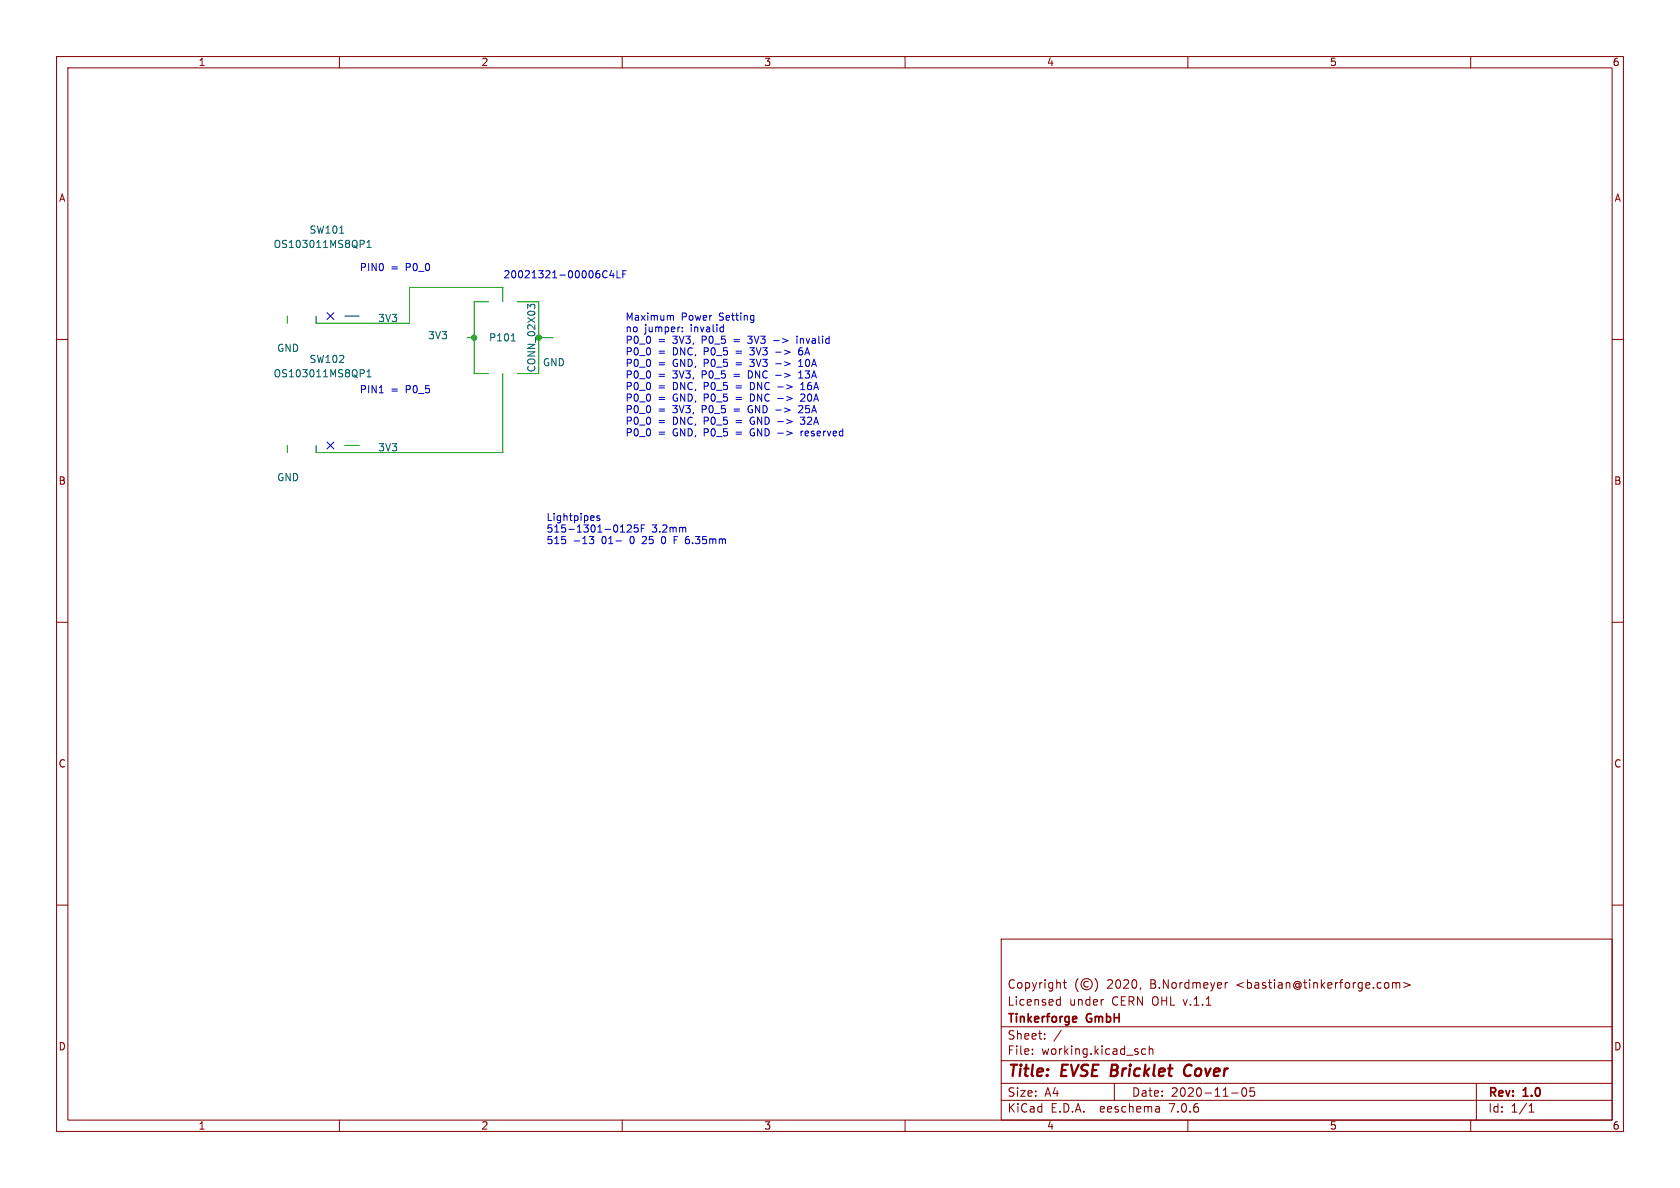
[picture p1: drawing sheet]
(kicad_sch (version 20230121) (generator eeschema)

 (paper "A4")

 (title_block
  (title "EVSE Bricklet Cover")
  (date "2020-11-05")
  (rev "1.0")
  (company "Tinkerforge GmbH")
  (comment 1 "Licensed under CERN OHL v.1.1")
  (comment 2 "Copyright (©) 2020, B.Nordmeyer <bastian@tinkerforge.com>"))

 (lib_symbols)

 (junction (at 83.82 59.69) (diameter 0) (color 0 0 0 0))
 (junction (at 95.25 59.69) (diameter 0) (color 0 0 0 0))

 (no_connect (at 58.42 55.88))
 (no_connect (at 58.42 78.74))

 (wire (pts (xy 95.25 59.69) (xy 95.25 66.04)) (stroke (width 0) (type default)))
 (wire (pts (xy 95.25 53.34) (xy 91.44 53.34)) (stroke (width 0) (type default)))
 (wire (pts (xy 82.55 59.69) (xy 83.82 59.69)) (stroke (width 0) (type default)))
 (wire (pts (xy 50.8 57.15) (xy 50.8 55.88)) (stroke (width 0) (type default)))
 (wire (pts (xy 86.36 66.04) (xy 83.82 66.04)) (stroke (width 0) (type default)))
 (wire (pts (xy 83.82 53.34) (xy 86.36 53.34)) (stroke (width 0) (type default)))
 (wire (pts (xy 55.88 80.01) (xy 88.9 80.01)) (stroke (width 0) (type default)))
 (wire (pts (xy 55.88 57.15) (xy 72.39 57.15)) (stroke (width 0) (type default)))
 (wire (pts (xy 83.82 59.69) (xy 83.82 53.34)) (stroke (width 0) (type default)))
 (wire (pts (xy 72.39 50.8) (xy 88.9 50.8)) (stroke (width 0) (type default)))
 (wire (pts (xy 95.25 59.69) (xy 97.79 59.69)) (stroke (width 0) (type default)))
 (wire (pts (xy 88.9 50.8) (xy 88.9 53.34)) (stroke (width 0) (type default)))
 (wire (pts (xy 83.82 66.04) (xy 83.82 59.69)) (stroke (width 0) (type default)))
 (wire (pts (xy 91.44 66.04) (xy 95.25 66.04)) (stroke (width 0) (type default)))
 (wire (pts (xy 88.9 66.04) (xy 88.9 80.01)) (stroke (width 0) (type default)))
 (wire (pts (xy 55.88 78.74) (xy 55.88 80.01)) (stroke (width 0) (type default)))
 (wire (pts (xy 50.8 78.74) (xy 50.8 80.01)) (stroke (width 0) (type default)))
 (wire (pts (xy 60.96 55.88) (xy 63.5 55.88)) (stroke (width 0) (type default)))
 (wire (pts (xy 72.39 57.15) (xy 72.39 50.8)) (stroke (width 0) (type default)))
 (wire (pts (xy 55.88 55.88) (xy 55.88 57.15)) (stroke (width 0) (type default)))
 (wire (pts (xy 60.96 78.74) (xy 63.5 78.74)) (stroke (width 0) (type default)))
 (wire (pts (xy 95.25 59.69) (xy 95.25 53.34)) (stroke (width 0) (type default)))

 (text "PIN1 = P0_5" (at 63.5 69.85 0) (effects (font (size 1.27 1.27)) (justify left bottom)))
 (text "PIN0 = P0_0" (at 63.5 48.26 0) (effects (font (size 1.27 1.27)) (justify left bottom)))
 (text "20021321-00006C4LF" (at 88.9 49.53 0) (effects (font (size 1.27 1.27)) (justify left bottom)))
 (text "Lightpipes \n515-1301-0125F 3.2mm\n515 -13 01- 0 25 0 F 6.35mm" (at 96.52 96.52 0) (effects (font (size 1.27 1.27)) (justify left bottom)))
 (text "Maximum Power Setting\nno jumper: invalid\nP0_0 = 3V3, P0_5 = 3V3 -> invalid\nP0_0 = DNC, P0_5 = 3V3 -> 6A\nP0_0 = GND, P0_5 = 3V3 -> 10A\nP0_0 = 3V3, P0_5 = DNC -> 13A\nP0_0 = DNC, P0_5 = DNC -> 16A\nP0_0 = GND, P0_5 = DNC -> 20A\nP0_0 = 3V3, P0_5 = GND -> 25A\nP0_0 = DNC, P0_5 = GND -> 32A\nP0_0 = GND, P0_5 = GND -> reserved" (at 110.49 77.47 0) (effects (font (size 1.27 1.27)) (justify left bottom)))

 (symbol (lib_id "tinkerforge:CONN_02X03") (at 88.9 59.69 90) (unit 1) (in_bom yes) (on_board yes) (dnp no)
  (property "Reference" "P101" (at 88.9 59.69 90) (effects (font (size 1.27 1.27))))
  (property "Value" "CONN_02X03" (at 93.98 59.69 0) (effects (font (size 1.27 1.27))))
  (property "Footprint" "kicad-libraries:Pin_Header_Straight_Female_2x03_127" (at 119.38 59.69 0) (effects (font (size 1.27 1.27)) hide))
  (property "Datasheet" "" (at 119.38 59.69 0) (effects (font (size 1.27 1.27)))))

 (symbol (lib_id "tinkerforge:OS103011MS8QP1") (at 55.88 49.53 0) (unit 1) (in_bom yes) (on_board yes) (dnp no)
  (property "Reference" "SW101" (at 54.61 40.64 0) (effects (font (size 1.27 1.27)) (justify left)))
  (property "Value" "OS103011MS8QP1" (at 48.26 43.18 0) (effects (font (size 1.27 1.27)) (justify left)))
  (property "Footprint" "kicad-libraries:OS103011MS8QP1" (at 55.88 48.26 0) (effects (font (size 1.27 1.27)) hide))
  (property "Datasheet" "" (at 55.88 48.26 0) (effects (font (size 1.27 1.27)) hide)))

 (symbol (lib_id "tinkerforge:OS103011MS8QP1") (at 55.88 72.39 0) (unit 1) (in_bom yes) (on_board yes) (dnp no)
  (property "Reference" "SW102" (at 54.61 63.5 0) (effects (font (size 1.27 1.27)) (justify left)))
  (property "Value" "OS103011MS8QP1" (at 48.26 66.04 0) (effects (font (size 1.27 1.27)) (justify left)))
  (property "Footprint" "kicad-libraries:OS103011MS8QP1" (at 55.88 71.12 0) (effects (font (size 1.27 1.27)) hide))
  (property "Datasheet" "" (at 55.88 71.12 0) (effects (font (size 1.27 1.27)) hide)))

 (symbol (lib_id "tinkerforge:3V3") (at 82.55 59.69 90) (unit 1) (in_bom yes) (on_board yes) (dnp no)
  (property "Reference" "#PWR0101" (at 86.36 59.69 0) (effects (font (size 1.27 1.27)) hide))
  (property "Value" "3V3" (at 79.2988 59.309 90) (effects (font (size 1.27 1.27)) (justify left)))
  (property "Footprint" "" (at 82.55 59.69 0) (effects (font (size 1.27 1.27))))
  (property "Datasheet" "" (at 82.55 59.69 0) (effects (font (size 1.27 1.27)))))

 (symbol (lib_id "tinkerforge:GND") (at 97.79 59.69 0) (unit 1) (in_bom yes) (on_board yes) (dnp no)
  (property "Reference" "#PWR0102" (at 97.79 66.04 0) (effects (font (size 1.27 1.27)) hide))
  (property "Value" "GND" (at 97.917 64.0842 0) (effects (font (size 1.27 1.27))))
  (property "Footprint" "" (at 97.79 59.69 0) (effects (font (size 1.27 1.27))))
  (property "Datasheet" "" (at 97.79 59.69 0) (effects (font (size 1.27 1.27)))))

 (symbol (lib_id "tinkerforge:3V3") (at 63.5 78.74 270) (unit 1) (in_bom yes) (on_board yes) (dnp no)
  (property "Reference" "#PWR0103" (at 59.69 78.74 0) (effects (font (size 1.27 1.27)) hide))
  (property "Value" "3V3" (at 66.7512 79.121 90) (effects (font (size 1.27 1.27)) (justify left)))
  (property "Footprint" "" (at 63.5 78.74 0) (effects (font (size 1.27 1.27))))
  (property "Datasheet" "" (at 63.5 78.74 0) (effects (font (size 1.27 1.27)))))

 (symbol (lib_id "tinkerforge:3V3") (at 63.5 55.88 270) (unit 1) (in_bom yes) (on_board yes) (dnp no)
  (property "Reference" "#PWR0104" (at 59.69 55.88 0) (effects (font (size 1.27 1.27)) hide))
  (property "Value" "3V3" (at 66.7512 56.261 90) (effects (font (size 1.27 1.27)) (justify left)))
  (property "Footprint" "" (at 63.5 55.88 0) (effects (font (size 1.27 1.27))))
  (property "Datasheet" "" (at 63.5 55.88 0) (effects (font (size 1.27 1.27)))))

 (symbol (lib_id "tinkerforge:GND") (at 50.8 80.01 0) (unit 1) (in_bom yes) (on_board yes) (dnp no)
  (property "Reference" "#PWR0105" (at 50.8 86.36 0) (effects (font (size 1.27 1.27)) hide))
  (property "Value" "GND" (at 50.927 84.4042 0) (effects (font (size 1.27 1.27))))
  (property "Footprint" "" (at 50.8 80.01 0) (effects (font (size 1.27 1.27))))
  (property "Datasheet" "" (at 50.8 80.01 0) (effects (font (size 1.27 1.27)))))

 (symbol (lib_id "tinkerforge:GND") (at 50.8 57.15 0) (unit 1) (in_bom yes) (on_board yes) (dnp no)
  (property "Reference" "#PWR0106" (at 50.8 63.5 0) (effects (font (size 1.27 1.27)) hide))
  (property "Value" "GND" (at 50.927 61.5442 0) (effects (font (size 1.27 1.27))))
  (property "Footprint" "" (at 50.8 57.15 0) (effects (font (size 1.27 1.27))))
  (property "Datasheet" "" (at 50.8 57.15 0) (effects (font (size 1.27 1.27)))))

 (sheet_instances (path "" (page "1"))))
